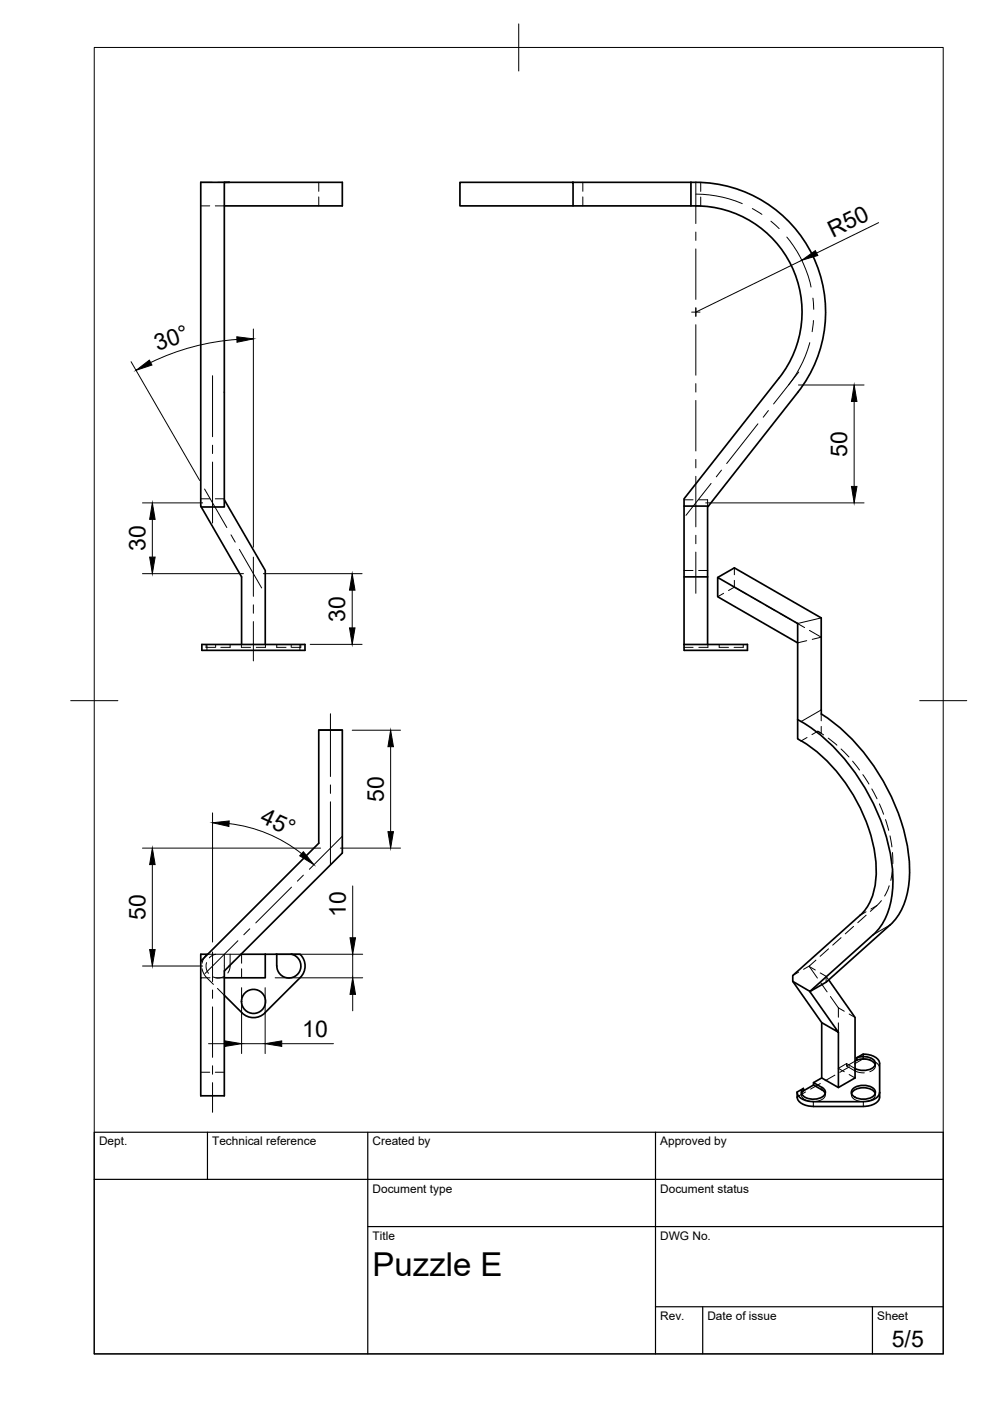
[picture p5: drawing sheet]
<svg xmlns="http://www.w3.org/2000/svg" width="210mm" height="297mm" viewBox="0 0 210 297" stroke-linecap="round" stroke-linejoin="round" font-family="sans-serif">
<!-- layer: Hidden -->
<g fill="none" stroke="#000" stroke-width=".21">
<path d="M42.6 38.7h2.4M46.2 38.7h2.4M67.6 38.7v1.9M123.6 38.7v1.9M148.6 38.7v1.9M42.6 43.7h1.9M45.7 43.7h1.9M67.6 41.7v2M123.6 41.7v2M148.6 41.8v1.9h-1.1M42.6 105.8h1.9M45.7 105.8h1.9"/>
<path d="M145 106h1.9M148.1 106h1.9v1.5M43.7 136.6v.7h1.9M43.9 136.6v1.3M45.7 136.6v.7M48.8 136.6v.7h-2M51.2 136.6v.7h1.9M56.3 136.6v.7h-2M58.7 136.6v.7h1.9M61.7 136.6v.7M63.6 136.6v1.3M63.8 136.6v.7h-2"/>
<path d="M145 137.3h2M145 121h1.9M148.1 121h1.9M150.1 136.6v.7h-1.9M152.5 136.6v.7h2M153.4 125.8l-1.2 .7M155.7 120.4v1.5M155.7 123v1.5M155.7 124.5l2.5 1.4M155.7 124.5l-1.2 .7M157.6 136.6v.7h-2M159.2 126.5l2.1 1.2"/>
<path d="M162.3 128.3l2.1 1.2M165.4 130.1l2.1 1.2M168.5 131.9l2.1 1.2M171.6 133.7l2.5 1.4M174.1 154v1.5l-.7-.5 1.2 .8M174.1 151.4v1.4M175.6 156.5l1.8 1.5M178.3 158.8l1.7 1.7M180.8 161.4l1.4 1.9M182.9 164.2l1.3 2M184.8 167.3l1.1 2.1M186.5 170.4l.8 2.2"/>
<path d="M187.7 173.8l.7 2.3M188.7 177.2l.4 2.4M178.3 198.8l-1.7 1.6M181 196.4l-1.8 1.6M183.6 194l-1.7 1.6M186.9 191l-2.4 2.2M188.5 187.8l-.9 2.2M189.2 180.7l.1 2.4M189.2 184.3l-.3 2.4M42.9 205.4l.1 .6a6.3 6.3 0 0 0 2.3 2.7M43.8 204.1a2.46 2.46 0 0 0 .4 2.3M43.9 202.3l-.7 .9-.4 1"/>
<path d="M44 202.3h3.6M44.5 207.3h-1.8l-.1 .2M45.7 202.3l-.8 .4-.5 .4M45.7 207.3h1.9M46.1 209.6l1.5 1.4M47.4 207.1a2.44 2.44 0 0 1-2.3 0M48.8 202.3l-.1 3-.4 1M51.1 202.3h-3.5v3.6M51.2 202.3v1.9M51.2 205.4v1.9M169.3 206.1l-1.2 .7M171.6 204.8l-1.2 .7"/>
<path d="M171.6 204.8v.1M171.6 204.9l1.7 2.5M171.6 204.9l1.3 .8M173 203.6l-1.4 1.2M173.9 206.3l1.3 .7M174 208.4l1.4 1.9M175.2 207v1.2M175.2 207l.5 .8M175.7 201.2l-1.8 1.6M176.1 211.3l1.7 2.4M177.8 213.7v2M177.8 216.9v1.9"/>
<path d="M177.8 213.7l1.2 .7M180 215l1.3 .7M42.6 227.3h1.9M45.7 227.3h1.9M169.9 231.6v.5M169.9 231.8a1.59 1.59 0 0 0 1.7 1.7h.3M170.8 231.5l-1.8 1.1M173.9 229.7l-2 1.2M175 231.8a1.59 1.59 0 0 1-1.7 1.7h-.3M175 231.6v.5M177 228l-2.1 1.1M179.5 225.5v.5a6.3 6.3 0 0 0 2.9 1.4l.9 .1"/>
<path d="M179.5 225.5l1.8 1.1M179.5 225.5l-1.7 1 1.2 .7M180 227.8l1.3 .7M180.1 226.2l-2 1.2M180.5 231.6v.5M180.6 231.8a1.55 1.55 0 0 0 1.6 1.7h.3M181.3 225l-1.8 1M183 223.5v1l1.6 .3M183 224.5l-1.9 1.1M185.6 225.7a1.29 1.29 0 0 1-1.2 1.5M185.6 231.8a1.55 1.55 0 0 1-1.7 1.7h-.2M185.6 225.5v.5"/>
<path d="M185.6 231.6v.5M185.7 225.2l.7 .7 .1 .6"/>
</g>
<!-- layer: Visible -->
<g fill="none" stroke="#000" stroke-width=".36">
<path d="M47.6 38.7v68.8h-4.9M48.6 38.7h-1M97.5 38.7h24v5h-24zM121.5 38.7h25M146.5 38.7v5h1M146.5 38.7h1M147.5 38.7a27.5 27.5 0 0 1 24.8 15.4 27.5 27.5 0 0 1-3.1 29.1l-19 24.1h-5.2v-1.5l20.2-25.7a22.5 22.5 0 0 0 2.6-23.8 22.5 22.5 0 0 0-20.3-12.6M47.6 43.7h25v-5h-30v68.6l8.6 15v14.3M121.5 43.7h25M47.6 106l8.6 15v15.6M145 107.3v15h5v-14.8l.2-.2M42.8 136.6h21.9v1.3h-21.9z"/>
<path d="M145 136.6h13.5v1.3h-13.5zM145 122.3v14.3M150 122.3v14.3M152.2 122.4l3.5-2 18.4 10.6v20.4a43.7 43.7 0 0 1 18 26.5 22.7 22.7 0 0 1-1.1 15.3l-1.4 2.1-.9 .8-13.5 12.1-3.5 2M169.1 136.3l-16.9-9.8v-4.1l16.9 9.8v20.4M67.6 154.8h5M169.1 152.6v4.1l.8 .4M169.1 152.6a40 40 0 0 1 16.2 18.1 34.5 34.5 0 0 1 3.7 19.7 13.2 13.2 0 0 1-3.9 7.8l-13.4 12-3.6-2.1v-1.3l14.3-12.8a12.1 12.1 0 0 0 3.4-8.9 34.8 34.8 0 0 0-9-22.2l-1.1-1.2a27.5 27.5 0 0 0-5.8-4.6M42.6 203.8v28.5h5v-26.4M42.6 203.8l25-25v-24h5v26.1l-25 24.9M44 202.3h-1.4v1.5M47.6 211l3.7 3.8a3.4 3.4 0 0 0 4.9 0"/>
<path d="M51.1 202.3h10.6M56.2 202.3v5h-8.6M61.7 202.3h1.9a3.4 3.4 0 0 1 .1 4.9l-7.5 7.5M61.7 202.3a2.55 2.55 0 0 1 2.1 2.8 2.55 2.55 0 0 1-2.7 2.3 2.55 2.55 0 0 1-2.4-2.6v-2.5M168.1 208.1l6.1 8.7 3.6 2-6.1-8.6M174.2 216.8v11.7M175.7 207.8l5.6 7.9v12.8l-3.5 2.1-3.6-2.1-1.7 1M177.8 218.8v11.8M169 231.6a2.63 2.63 0 0 0 2.7 1.9l.8 .1M169 231.6a2.23 2.23 0 0 0 1.9 2.8l1.6 .2M170.3 230.8v.5l2.2-1.3 1.7 1.1M170.3 230.8l-1.3 .8"/>
<path d="M170.3 231.3l-.4 .5M172.4 233.6h10.6M172.4 234.6h10.6M172.5 230v-.5l1.7 1.1M174.3 230.5a1.08 1.08 0 0 1 .7 1 1.08 1.08 0 0 1-.6 1.1 3.7 3.7 0 0 1-4.3-.4 .97 .97 0 0 1 .2-1.4M174.3 231l.7 .8M180.5 231.8a3.2 3.2 0 0 1 4.2-.8l.7 .5 .2 .3M180.8 230.9a3.5 3.5 0 0 1 4.7 .3 1.28 1.28 0 0 1-1.2 1.7 3.4 3.4 0 0 1-3.7-.9v-.8zM181.6 224.3a3.2 3.2 0 0 1 4 1 1.73 1.73 0 0 1-2 1.6 4 4 0 0 1-2.3-.4M181.6 224.8a3.2 3.2 0 0 1 4 .9M181.7 224.3v.5l-.4 .2M183 223.5l-1.3 .8"/>
<path d="M183.1 223.5a3.6 3.6 0 0 1 3.3 1.5l.1 7.6a2.63 2.63 0 0 1-2.7 1.9l-.7 .1M186.5 231.6a2.63 2.63 0 0 1-2.7 1.9l-.7 .1"/>
<circle cx="53.8" cy="212.3" r="2.55"/>
</g>
<!-- layer: Reference -->
<path d="M147.5 41.2a24.6 24.6 0 0 1 9.9 2M159.5 44.2l2 1.3M163.4 46.9l1.8 1.6M166.8 50.3a24.3 24.3 0 0 1 5.2 10.6M171.7 72.7a24.9 24.9 0 0 1-4.5 8.9M172.4 63.2l.1 2.4M172.5 68l-.3 2.3" fill="none" stroke="#000" stroke-width=".21"/>
<!-- layer: Hidden Narrow -->
<path d="M171 135.8l-1.9 .5M174.1 135.1l-1.9 .5M171.1 156.4l-1.2 .7M173.4 155l-1.3 .8M183.6 193.3l-1.2 .7M185.9 192l-1.2 .7M181.3 226.5v.5M183 223.5v1" fill="none" stroke="#000" stroke-width=".21"/>
<!-- layer: Visible Narrow -->
<path d="M174.1 131l-5 1.2M174.1 150.5l-4.2 2.5M188.7 196.1l-3.6 2.1M172.4 233.6v1M174.2 230.6v.5M183 233.6v1" fill="none" stroke="#000" stroke-width=".21"/>
<!-- layer: BORDER -->
<path d="M20 10.1h180v276.9h-180zM110 5.1v10M15 148.6h10M195 148.6h10" fill="none" stroke="#000" stroke-width=".21"/>
<!-- layer: TITLEBLOCK -->
<path d="M20 240.1h180v46.9h-180zM20 250h180M44 240.1v9.9M78 240.1v46.9M139 240.1v46.9M78 260.1h122M139 277.1h61M149 277.1v9.9M185 277.1v9.9" fill="none" stroke="#000" stroke-width=".25"/>
<!-- layer: Smart Centers -->
<g fill="none" stroke="#000" stroke-width=".21">
<path d="M147.5 38.7v8.7M147.5 49.2v1.8M147.5 52.8v10.7M45.1 79.7v12.9M146.6 66.2h1.8M147.5 65.3v1.8M147.5 68.8v10.8M169.4 78.9l-5.4 6.7M45.1 94.4v1.8M45.1 98v12.9M147.5 81.3v1.8M147.5 84.9v10.7"/>
<path d="M147.5 97.4v1.8M153 99.7l-1.1 1.4M160.7 89.9l-6.6 8.4M162.9 87l-1.1 1.5M43.4 103.7l4.7 8.2M49 113.4l.9 1.5M50.8 116.5l4.7 8.2M53.7 118.1v8.3M147.5 101v10.7M147.5 113.5v1.8M147.5 117.1v8.7M150.8 102.5l-5.4 6.8"/>
<path d="M53.7 128.2v1.8M53.7 131.8v8.3M70.1 151.3v13.3M70.1 166.4v1.8M70.1 170v13.3M72.5 177.3l-6.9 7M50.4 199.5l-6.9 6.9M53 196.9l-1.3 1.3M61.8 188.1l-7.6 7.6M64.3 185.6l-1.2 1.2M45.1 201.8v6.3M45.1 209.9v1.8"/>
<path d="M45.1 213.5v10.7M45.1 226v1.8M45.1 229.5v6.3"/>
</g>
<!-- layer: FD_Dimensions -->
<g fill="none" stroke="#000" stroke-width=".21">
<path d="M170 55.2l-22.5 11M186.3 47.2l-13.2 6.5M27.8 76.7l14.5 25.2M50.2 72a49.8 49.8 0 0 0-18.3 4.9M53.7 69.8v46.2M169.3 81.6h13.9M181.1 85.1v18M30.2 106.6h12.8M32.3 110.1v8M149.6 106.6h33.6M30.2 121.6h21.4M55.8 121.6h21"/>
<path d="M65.8 136.6h11M74.7 125.1v8M74.7 154.8h10.2M82.8 158.3v18M30.2 179.8h37.8M45.1 172.3v27.4M48.6 174.6a30.4 30.4 0 0 1 15.3 6.4M72.2 179.8h12.7M32.3 183.3v18M74.8 187.8v11M30.2 204.8h12.8M51.2 209.4v14"/>
<path d="M56.2 209.4v14M58.3 207.3h18.6M58.3 202.3h18.6M74.8 202.3v5M74.8 210.8v3.5M44.2 221.3h3.5M51.2 221.3h5M59.7 221.3h11"/>
</g>
<g fill="#000" stroke="#000" stroke-width=".21">
<path d="M170 55.2l2.9-2.1 .5 1.1zM28.9 78.5l2.8-2.1 .5 1zM50.2 71.4l3.5 .4-3.5 .8zM181.1 81.6l.6 3.5h-1.2zM31.7 118.1h1.2l-.6 3.5zM32.3 106.6l.6 3.5h-1.2zM180.5 103.1h1.2l-.6 3.5zM74.7 121.6l.6 3.5h-1.2zM74.1 133.1h1.2l-.6 3.5zM82.8 154.8l.6 3.5h-1.1zM45.1 174.4l3.5-.3-.1 1.1zM82.3 176.3h1.1l-.6 3.5z"/>
<path d="M32.3 179.8l.6 3.5h-1.2zM64.3 180.6l2.2 2.7-3-1.9zM74.2 198.8h1.2l-.6 3.5zM31.7 201.3h1.2l-.6 3.5zM74.8 207.3l.6 3.5h-1.2zM47.7 220.7l3.5 .6-3.5 .6zM56.2 221.3l3.5-.6v1.2z"/>
</g>
<text font-size="7" x="79" y="270.6">Puzzle E</text>
<g font-size="4.9">
<text x="176.6" y="50.4" transform="rotate(-26 176.6 50.4)">R50</text>
<text x="33.4" y="74.5" transform="rotate(-19 33.4 74.5)">30°</text>
<text x="179.6" y="96.8" transform="rotate(-90 179.6 96.8)">50</text>
<text x="30.8" y="116.8" transform="rotate(-90 30.8 116.8)">30</text>
<text x="73.2" y="131.8" transform="rotate(-90 73.2 131.8)">30</text>
<text x="81.4" y="170" transform="rotate(-90 81.4 170)">50</text>
<text x="54.9" y="174.4" transform="rotate(24 54.9 174.4)">45°</text>
<text x="30.8" y="195" transform="rotate(-90 30.8 195)">50</text>
<text x="73.3" y="194.4" transform="rotate(-90 73.3 194.4)">10</text>
<text x="64.1" y="219.8">10</text>
<text x="189.1" y="285.7">5/5</text>
</g>
<g font-size="2.5">
<text x="21" y="242.9">Dept.</text>
<text x="45" y="242.9">Technical reference</text>
<text x="79" y="242.9">Created by</text>
<text x="140" y="242.9">Approved by</text>
<text x="79" y="252.8">Document type</text>
<text x="140" y="252.8">Document status</text>
<text x="79" y="262.9">Title</text>
<text x="140" y="262.9">DWG No.</text>
<text x="140" y="279.9">Rev.</text>
<text x="150" y="279.9">Date of issue</text>
<text x="186" y="279.9">Sheet</text>
</g>
</svg>
